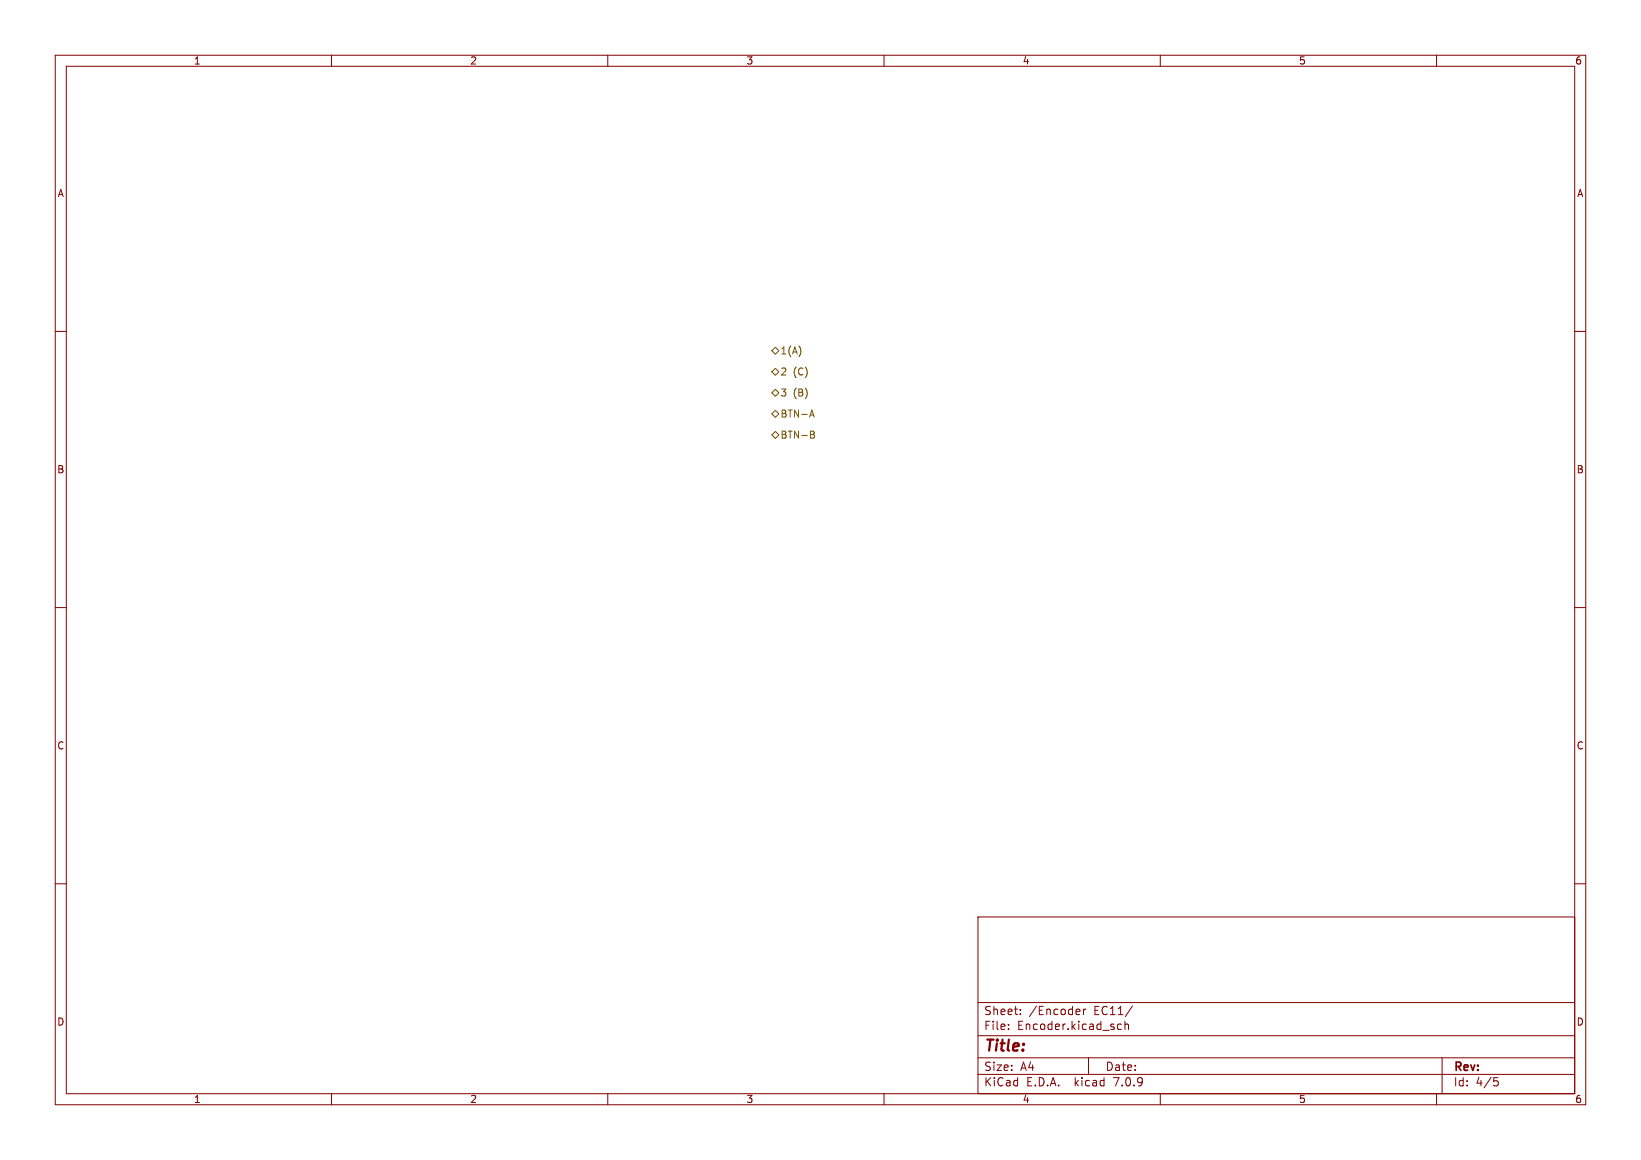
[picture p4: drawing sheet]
<svg xmlns="http://www.w3.org/2000/svg" width="297mm" height="210mm" viewBox="0 0 297 210" stroke-linecap="round" stroke-linejoin="round" font-family="sans-serif">
<g fill="none" stroke="#840000" stroke-width=".18">
<path d="M10 10h277v190h-277zM12 12h273v186h-273zM60 10v2M110 10v2M160 10v2M210 10v2M260 10v2M10 60h2M285 60h2M10 110h2M285 110h2M10 160h2"/>
<path d="M285 160h2M177 166h108v32h-108zM60 198v2M110 198v2M160 198v2M177 194.5h108M177 191.5h108M177 187.5h108M177 181.5h108M182.5 186.3v.1M182.5 185.5v.1M184.7 183.6v.1"/>
<path d="M184.7 182.8v.1M195.2 182.7l.3 .4-.8 .1M195.4 183.6l-.2 .1M196.1 182.7v1M196.5 182.7l-.3 .1-.1 .2M197 191.5v3M202.3 186.3l.2 .1 .5-.1M203 185.5l-.5-.1-.2 .1M203.6 185.5l.2-.1 .4 .1v.9M203.6 184.9v1.5M205 182.1l-1.3 2M210 198v2"/>
<path d="M260 198v2M261 191.5v6.5M270.4 195.1h.7M270.5 195.7h.4l.3 .3-.2 .5-.5 .1"/>
</g>
<path d="M139.7 71.1l.6-.6 .7 .6-.7 .7zM139.7 78.7l.6-.6 .7 .6-.7 .7zM139.7 67.3l.6-.6 .7 .6-.7 .6zM140.3 62.9l.7 .6-.7 .6-.6-.6zM140.3 74.3l.7 .6-.7 .7-.6-.7zM146.6 75.1h.6M146.7 78l.6 .2 .1 .2-.3 .3M146.7 78.7h.4M146.9 74.2l.5 1.3M147.1 78.7l.3 .2v.3l-.7 .1" fill="none" stroke="#725600" stroke-width=".18"/>
<text font-size="2.8" fill="#840000" x="178" y="190.9">Title:</text>
<g font-size="2.1" fill="#840000">
<text x="178" y="184">Sheet:</text>
<text x="186.2" y="184">/Encoder</text>
<text x="198" y="184">EC11/</text>
<text x="178" y="186.7">File:</text>
<text x="184.1" y="186.7">Encoder.kicad_sch</text>
<text x="178" y="196.9">KiCad</text>
<text x="178" y="194.1">Size:</text>
<text x="184.7" y="194.1">A4</text>
<text x="185.7" y="196.9">E.D.A.</text>
<text x="194.6" y="196.9">kicad</text>
<text x="200" y="194.1">Date:</text>
<text x="201.8" y="196.9">7.0.9</text>
<text x="263" y="194.3">Rev:</text>
<text x="263" y="196.9">Id:</text>
<text x="267.1" y="196.9">4/5</text>
</g>
<g font-size="1.8" fill="#840000">
<text x="35" y="11.9">1</text>
<text x="85" y="11.9">2</text>
<text x="135" y="11.9">3</text>
<text x="185" y="11.9">4</text>
<text x="235" y="11.9">5</text>
<text x="285" y="11.9">6</text>
<text x="10.3" y="35.9">A</text>
<text x="285.3" y="35.9">A</text>
<text x="10.3" y="85.9">B</text>
<text x="285.3" y="85.9">B</text>
<text x="10.3" y="135.9">C</text>
<text x="285.3" y="135.9">C</text>
<text x="10.3" y="185.9">D</text>
<text x="285.3" y="185.9">D</text>
<text x="35" y="199.9">1</text>
<text x="85" y="199.9">2</text>
<text x="135" y="199.9">3</text>
<text x="185" y="199.9">4</text>
<text x="235" y="199.9">5</text>
<text x="285" y="199.9">6</text>
</g>
<g font-size="1.8" fill="#725600">
<text x="141.2" y="64.4">1(A)</text>
<text x="141.2" y="72">3</text>
<text x="141.2" y="68.2">2</text>
<text x="143.5" y="72">(B)</text>
<text x="143.5" y="68.2">(C)</text>
<text x="141.2" y="75.8">BTN-A</text>
<text x="141.2" y="79.6">BTN-B</text>
</g>
</svg>
